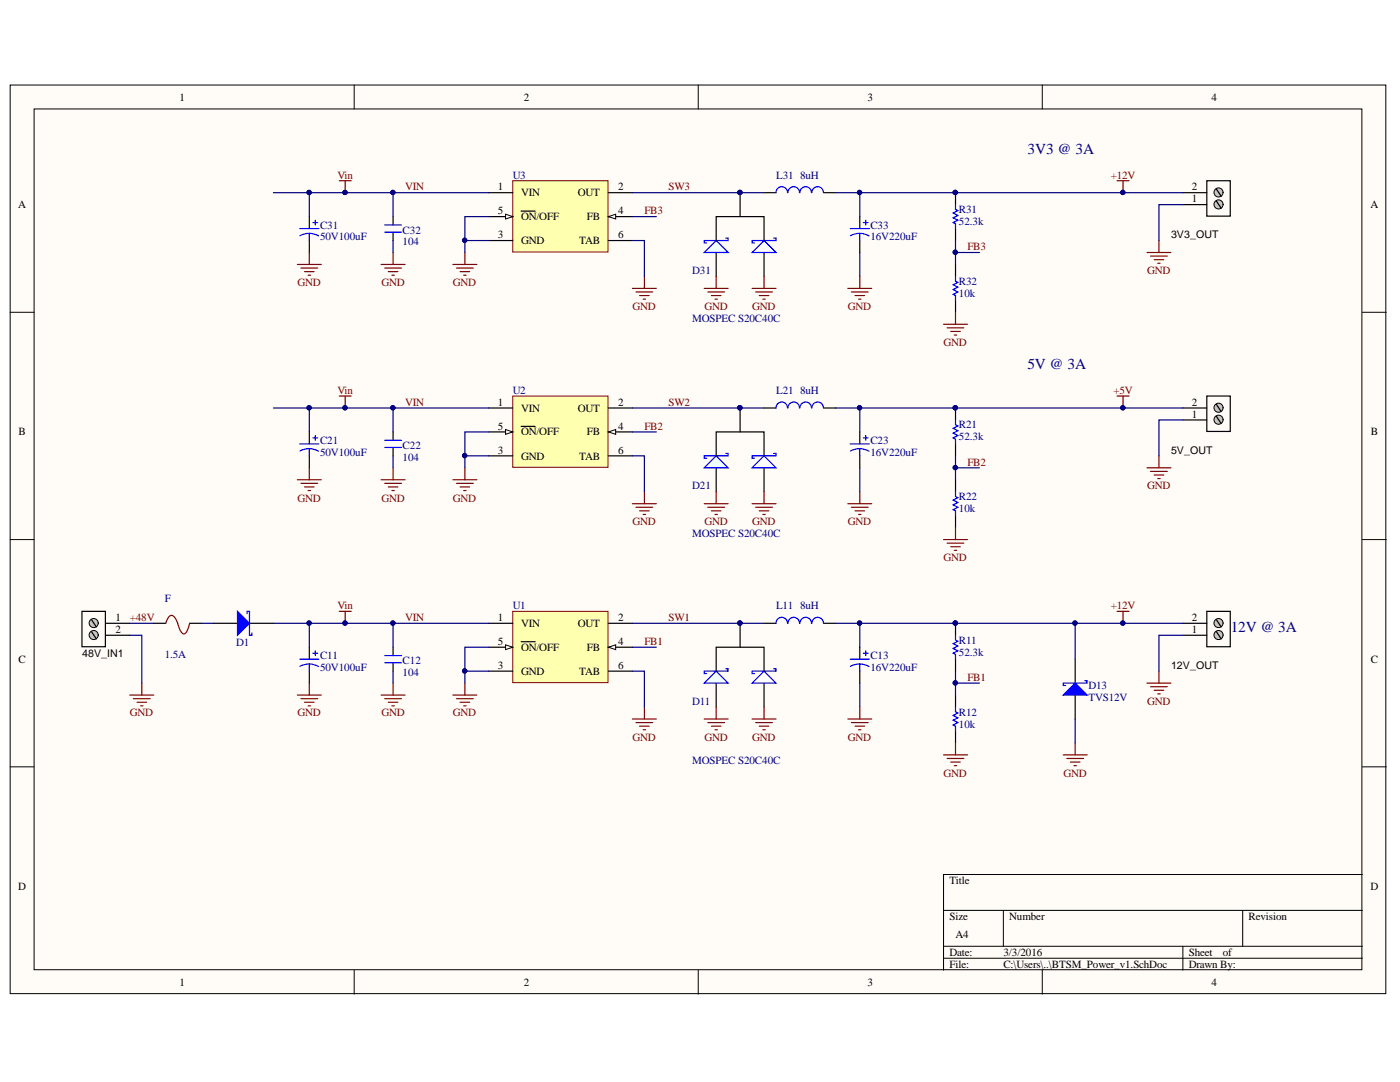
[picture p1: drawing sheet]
# Altium project BTSM_Power_v1.PrjPcb
1 sheet, 31 parts. Net scope: global (net labels, ports and power ports of the same name join across sheets).
Board file: BTSM_Power_v1.PcbDoc

## Sheet BTSM_Power_v1.SchDoc
size A4

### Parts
3V3_OUT  Stackable ScrewTerm  [2P_PCB_ScrewTerm_200mil]  (value not drawn)
5V_OUT  Stackable ScrewTerm  [2P_PCB_ScrewTerm_200mil]  (value not drawn)
12V_OUT  Stackable ScrewTerm  [2P_PCB_ScrewTerm_200mil]  (value not drawn)
48V_IN1  Stackable ScrewTerm  [2P_PCB_ScrewTerm_200mil]  (value not drawn)
C11  value 50V100uF  [CAP 3.8mm]  (hidden comment: Cap)
C12  value 104  [CAPC1608N]  (hidden comment: CAP NP)
C13  value 16V220uF  [CAP 3.8mm]  (hidden comment: Cap)
C21  value 50V100uF  [CAP 3.8mm]  (hidden comment: Cap)
C22  value 104  [CAPC1608N]  (hidden comment: CAP NP)
C23  value 16V220uF  [CAP 3.8mm]  (hidden comment: Cap)
C31  value 50V100uF  [CAP 3.8mm]  (hidden comment: Cap)
C32  value 104  [CAPC1608N]  (hidden comment: CAP NP)
C33  value 16V220uF  [CAP 3.8mm]  (hidden comment: Cap)
D1  SS14  [Diode 3A]  (value not drawn)
D11  MOSPEC S20C40C  [TO-220]
D13  TVS12V  [DO-214AA]
D21  MOSPEC S20C40C  [TO-220]
D31  MOSPEC S20C40C  [TO-220]
F  1.5A  [FUSE_SR-5-BK]
L11  value 8uH  [Toroid]  (hidden comment: Inductor)
L21  value 8uH  [Toroid]  (hidden comment: Inductor)
L31  value 8uH  [Toroid]  (hidden comment: Inductor)
R11  value 52.3k  [RESC2012N]  (hidden comment: Res)
R12  value 10k  [RESC2012N]  (hidden comment: Res)
R21  value 52.3k  [RESC2012N]  (hidden comment: Res)
R22  value 10k  [RESC2012N]  (hidden comment: Res)
R31  value 52.3k  [RESC2012N]  (hidden comment: Res)
R32  value 10k  [RESC2012N]  (hidden comment: Res)
U1  LM2596S-ADJ  [TS5B_N]  (value not drawn)
U2  LM2596S-ADJ  [TS5B_N]  (value not drawn)
U3  LM2596S-ADJ  [TS5B_N]  (value not drawn)

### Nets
+5V: 5V_OUT.2 C23.1 L21.2 R21.2
+12V: 3V3_OUT.2 12V_OUT.2 C13.1 C33.1 D13.2(K) L11.2 L31.2 R11.2 R31.2
GND: 3V3_OUT.1 5V_OUT.1 12V_OUT.1 48V_IN1.2 C11.2 C12.1 C13.2 C21.2 C22.1 C23.2 C31.2 C32.1 C33.2 D11.1(A1) D11.3(K) D13.1(A) D21.1(A1) D21.3(K) D31.1(A1) D31.3(K) R12.1 R22.1 R32.1 U1.3(GND) U1.5(~{ON}/OFF) U1.6(TAB) U2.3(GND) U2.5(~{ON}/OFF) U2.6(TAB) U3.3(GND) U3.5(~{ON}/OFF) U3.6(TAB)
VIN: C11.1 C12.2 C21.1 C22.2 C31.1 C32.2 D1.2(K) U1.1(VIN) U2.1(VIN) U3.1(VIN)
+48V: 48V_IN1.1 F.2
FB1: R11.1 R12.2 U1.4(FB)
FB2: R21.1 R22.2 U2.4(FB)
FB3: R31.1 R32.2 U3.4(FB)
SW1: D11.2(A2) L11.1 U1.2(OUT)
SW2: D21.2(A2) L21.1 U2.2(OUT)
SW3: D31.2(A2) L31.1 U3.2(OUT)
NetD1_1: D1.1(A) F.1

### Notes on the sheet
- 3V3 @ 3A
- 5V @ 3A
- (near 12V_OUT) 12V @ 3A
